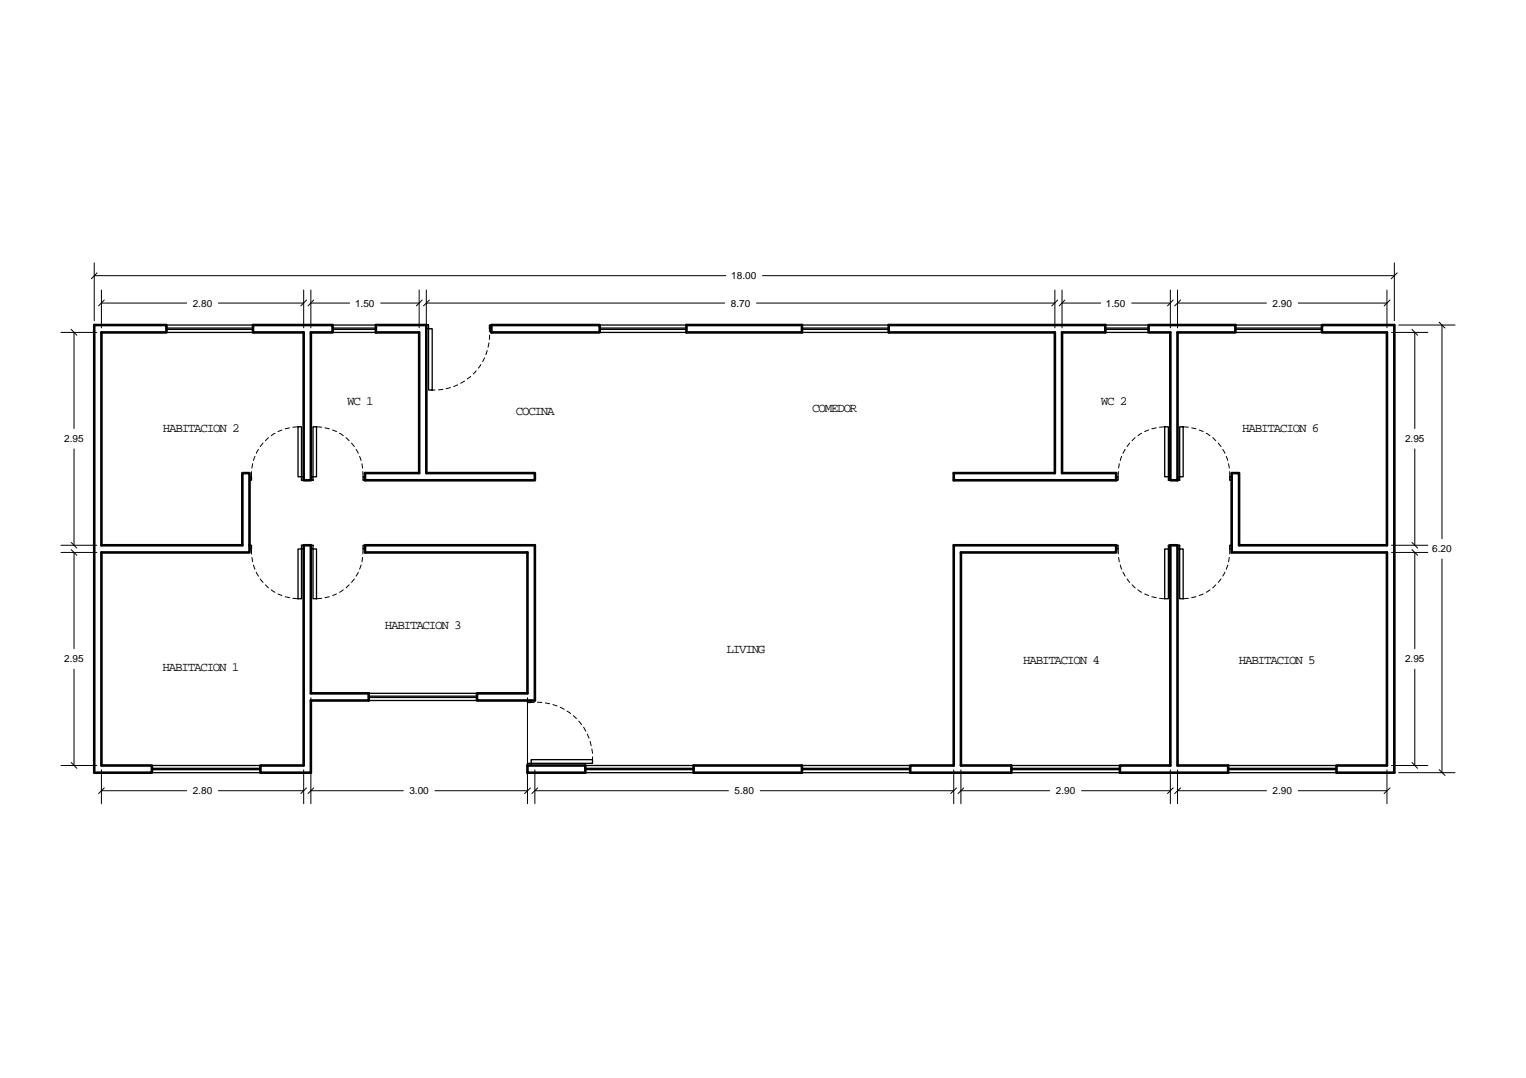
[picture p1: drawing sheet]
<svg xmlns="http://www.w3.org/2000/svg" width="297mm" height="210mm" viewBox="0 0 297 210" stroke-linecap="round" stroke-linejoin="round" font-family="sans-serif">
<!-- layer: 0.5 -->
<g fill="none" stroke="#000" stroke-width=".51">
<path d="M18.3 63.3h14.1v1.4h-12.7v41.5h27.5v-14.1h1.4v15.5h-28.9v41.5h9.9v1.4h-11.3zM49.2 63.3h15.5v1.4h-4.2v28.8h-1.4v-28.8h-9.9zM73.2 63.3h9.8v28.8h21.1v1.4h-33.1v-1.4h10.6v-27.4h-8.4zM95.6 63.3h21.1v1.4h-21.1zM133.6 63.3h22.5v1.4h-22.5zM173 63.3h42.2v1.4h-8.5v27.4h10.6v1.4h-31.7v-1.4h19.7v-27.4h-32.3zM223.6 63.3h16.9v1.4h-11.3v28.8h-1.4v-28.8h-4.2zM257.3 63.3h14.1v87.2h-11.2v-1.4h9.8v-41.5h-30.3v-15.5h1.5v14.1h28.8v-41.5h-12.7zM59.1 106.2h1.4v28.8h11.3v1.4h-11.3v14.1h-9.8v-1.4h8.4zM71 106.2h33.1v30.2h-11.2v-1.4h9.8v-27.4h-31.7zM185.6 106.2h31.7v1.4h-30.3v41.5h9.9v1.4h-19.7v-1.4h8.4zM227.8 106.2h1.4v42.9h9.9v1.4h-21.1v-1.4h9.8z"/>
<path d="M102.7 149.1h11.2v1.4h-11.2zM135 149.1h21.1v1.4h-21.1z"/>
</g>
<!-- layer: 11_VENTANAS -->
<g fill="none" stroke="#000" stroke-width=".25">
<path d="M32.4 63.3h16.8M32.4 64.7h16.8M32.4 63.9h16.8M32.4 64.1h16.8M64.7 63.3h8.5M64.7 64.7h8.5M64.7 63.9h8.5M64.7 64.1h8.5M116.7 63.3h16.9M116.7 64.7h16.9M116.7 63.9h16.9M116.7 64.1h16.9"/>
<path d="M156.1 63.3h16.9M156.1 64.7h16.9M156.1 63.9h16.9M156.1 64.1h16.9M215.2 63.3h8.4M215.2 64.7h8.4M215.2 63.9h8.4M215.2 64.1h8.4M240.5 63.3h16.8M240.5 64.7h16.8M240.5 63.9h16.8M240.5 64.1h16.8"/>
<path d="M71.8 135h21.1M71.8 136.4h21.1M71.8 135.6h21.1M71.8 135.8h21.1M29.6 149.1h21.1M29.6 150.5h21.1M29.6 149.6h21.1M29.6 149.9h21.1M113.9 149.1h21.1M113.9 150.5h21.1M113.9 149.6h21.1M113.9 149.9h21.1"/>
<path d="M156.1 149.1h21.1M156.1 150.5h21.1M156.1 149.6h21.1M156.1 149.9h21.1M196.9 149.1h21.1M196.9 150.5h21.1M196.9 149.6h21.1M196.9 149.9h21.1M239.1 149.1h21.1M239.1 150.5h21.1M239.1 149.6h21.1M239.1 149.9h21.1"/>
</g>
<!-- layer: puertas -->
<g fill="none" stroke="#000" stroke-width=".25">
<path d="M83 63.3h.4v.7h-.4zM83.4 64h.7v11.9h-.7zM95.3 63.3h.3v.7h-.3zM48.6 92.8h.4v.7h-.4zM58 83.1h.7v9.7h-.7zM58.7 92.8h.4v.7h-.4zM60.5 92.8h.4v.7h-.4zM60.9 83.1h.7v9.7h-.7zM70.7 92.8h.3v.7h-.3zM217.3 92.8h.3v.7h-.3zM226.7 83.1h.7v9.7h-.7zM227.4 92.8h.4v.7h-.4z"/>
<path d="M229.2 92.8h.4v.7h-.4zM229.6 83.1h.7v9.7h-.7zM239.4 92.8h.3v.7h-.3zM48.6 106.2h.4v.7h-.4zM58 106.9h.7v9.7h-.7zM58.7 106.2h.4v.7h-.4zM60.5 106.2h.4v.7h-.4zM60.9 106.9h.7v9.7h-.7zM70.7 106.2h.3v.7h-.3zM217.3 106.2h.3v.7h-.3zM226.7 106.9h.7v9.7h-.7zM227.4 106.2h.4v.7h-.4z"/>
<path d="M229.2 106.2h.4v.7h-.4zM229.6 106.9h.7v9.7h-.7zM239.4 106.2h.3v.7h-.3zM102.7 136.4h.7v.4h-.7zM102.7 148.6h.7v.5h-.7zM103.4 147.9h11.9v.7h-11.9z"/>
</g>
<!-- layer: proyecciones -->
<g fill="none" stroke="#000" stroke-width=".19">
<path d="M84.1 75.9h.6M86.2 75.8l-.8 .1M87.7 75.5l-.9 .2M89.1 74.9l-.8 .4M90.4 74.2l-.7 .4M91.6 73.3l-.7 .5M92.7 72.2l-.6 .6M93.6 71l-.5 .7M94.3 69.7l-.3 .7M94.8 68.2l-.2 .8M95.2 66.8l-.2 .8M95.3 64v.6"/>
<path d="M95.3 65.2v.9M49 91.8v1M49.2 90.3l-.2 .8M49.6 88.9l-.3 .8M50.3 87.5l-.4 .8M51.2 86.3l-.6 .7M52.3 85.2l-.6 .6M53.5 84.4l-.7 .4M54.9 83.7l-.8 .3M56.4 83.3l-.9 .2M58 83.1l-1 .1M61.6 83.1l1 .1"/>
<path d="M63.3 83.3l.8 .2M64.7 83.7l.8 .3M66.1 84.4l.7 .4M67.4 85.2l.6 .6M68.4 86.3l.6 .7M69.3 87.5l.4 .8M70 88.9l.3 .8M70.5 90.3l.1 .8M70.6 91.8l.1 1M217.7 91.8l-.1 1M217.9 90.3l-.2 .8M218.3 88.9l-.2 .8"/>
<path d="M219 87.5l-.4 .8M219.9 86.3l-.5 .7M221 85.2l-.6 .6M222.2 84.4l-.7 .4M223.6 83.7l-.8 .3M225.1 83.3l-.9 .2M226.7 83.1l-1 .1M230.3 83.1l1 .1M232 83.3l.8 .2M233.4 83.7l.8 .3M234.8 84.4l.7 .4M236.1 85.2l.6 .6"/>
<path d="M237.1 86.3l.6 .7M238 87.5l.4 .8M238.7 88.9l.3 .8M239.2 90.3l.1 .8M239.4 91.8v1M49 106.9v1M49 108.5l.2 .9M49.3 110l.3 .8M49.9 111.4l.4 .8M50.6 112.7l.6 .7M51.7 113.9l.6 .6M52.8 114.9l.7 .4"/>
<path d="M54.1 115.7l.8 .3M55.5 116.2l.9 .2M57 116.5l1 .1M62.6 116.5l-1 .1M64.1 116.2l-.8 .2M65.5 115.7l-.8 .3M66.8 114.9l-.7 .4M68 113.9l-.6 .6M69 112.7l-.6 .7M69.7 111.4l-.4 .8M70.3 110l-.3 .8M70.6 108.5l-.1 .9"/>
<path d="M70.7 106.9l-.1 1M217.6 106.9l.1 1M217.7 108.5l.2 .9M218.1 110l.2 .8M218.6 111.4l.4 .8M219.4 112.7l.5 .7M220.4 113.9l.6 .6M221.5 114.9l.7 .4M222.8 115.7l.8 .3M224.2 116.2l.9 .2M225.7 116.5l1 .1M231.3 116.5l-1 .1"/>
<path d="M232.8 116.2l-.8 .2M234.2 115.7l-.8 .3M235.5 114.9l-.7 .4M236.7 113.9l-.6 .6M237.7 112.7l-.6 .7M238.4 111.4l-.4 .8M239 110l-.3 .8M239.3 108.5l-.1 .9M239.4 106.9v1M103.4 136.8h.6M104.6 136.7l.9 .1M106.1 136.9l.9 .1"/>
<path d="M107.6 137.2l.8 .3M109.1 137.7l.7 .4M110.4 138.5l.7 .4M111.6 139.4l.6 .5M112.7 140.4l.5 .7M113.6 141.6l.4 .8M114.3 143l.4 .7M114.9 144.4l.2 .8M115.2 145.8l.1 .9M115.3 147.4v.5"/>
</g>
<!-- layer: COTAS -->
<g fill="none" stroke="#000" stroke-width=".19">
<path d="M18.3 51.2v11.2M18.3 53.7h123M19.7 56.5v7.3M19.7 59h16.6M42.5 59h16.6M59.1 56.5v7.3M60.5 59h7.5M60.5 56.5v7.3M74.1 59h7.5M81.6 56.5v7.3M83 59h58.1M83 56.5v6.6"/>
<path d="M147.2 59h58.1M148.4 53.7h123M205.3 56.5v7.3M206.7 59h7.6M206.7 56.5v7.3M220.3 59h7.5M227.8 56.5v7.3M229.2 59h17.3M229.2 56.5v7.3M252.7 59h17.3M270 56.5v7.3M271.4 51.2v11.2"/>
<path d="M11.9 64.7h7M14.4 64.7v18.7M270.9 64.7h7M272.3 63.3h10.9M275.4 64.7v18.7M280.7 63.3v41.6M14.4 87.4v18.8M275.4 87.4v18.8M11.9 106.2h7M11.9 107.6h7M14.4 107.6v18.7M270.9 106.2h7"/>
<path d="M270.9 107.6h7M275.4 107.6v18.7M280.7 108.8v41.7M14.4 130.3v18.8M60.5 135.8v20.7M102.7 135.8v20.7M275.4 130.3v18.8M11.9 149.1h7M19.7 149.9v6.6M19.7 154h16.6M42.5 154h16.6M59.1 149.9v6.6"/>
<path d="M60.5 154h18M84.7 154h18M104.1 154h37.7M104.1 149.9v6.6M148 154h37.6M185.6 149.9v6.6M187 154h17.3M187 149.9v6.6M210.5 154h17.3M227.8 149.9v6.6M229.2 149.9v6.6M229.2 154h17.3"/>
<path d="M252.7 154h17.3M270 149.9v6.6M270.9 149.1h7M272.3 150.5h10.9"/>
</g>
<!-- layer: 0 -->
<g fill="none" stroke="#000" stroke-width=".19">
<path d="M18.9 53.1l-1.1 1.2M20.3 58.4l-1.1 1.2M59.7 58.4l-1.1 1.2M61.1 58.4l-1.1 1.2M82.2 58.4l-1.2 1.2M83.6 58.4l-1.2 1.2M205.9 58.4l-1.2 1.2M207.3 58.4l-1.1 1.2M228.4 58.4l-1.1 1.2M229.8 58.4l-1.1 1.2M270.6 58.4l-1.2 1.2M272 53.1l-1.2 1.2"/>
<path d="M13.9 64.1l1.1 1.2M274.8 64.1l1.1 1.2M280.1 62.7l1.2 1.2M13.9 105.6l1.1 1.1M13.9 107l1.1 1.1M274.8 105.6l1.1 1.1M274.8 107l1.1 1.1M13.9 148.5l1.1 1.1M20.3 153.4l-1.1 1.1M59.7 153.4l-1.1 1.1M61.1 153.4l-1.1 1.1M103.3 153.4l-1.2 1.1"/>
<path d="M104.7 153.4l-1.2 1.1M186.2 153.4l-1.1 1.1M187.6 153.4l-1.1 1.1M228.4 153.4l-1.1 1.1M229.8 153.4l-1.1 1.1M270.6 153.4l-1.2 1.1M274.8 148.5l1.1 1.1M280.1 149.9l1.2 1.1"/>
</g>
<g font-size="2.5">
<text x="67.6" y="78.8">WC 1</text>
<text x="100.4" y="80.8">COCINA</text>
<text x="158.1" y="80.2">COMEDOR</text>
<text x="214.3" y="78.8">WC 2</text>
<text x="31.7" y="84.1">HABITACION 2</text>
<text x="241.8" y="84.1">HABITACION 6</text>
<text x="74.9" y="122.5">HABITACION 3</text>
<text x="31.6" y="130.7">HABITACION 1</text>
<text x="141.4" y="127.1">LIVING</text>
<text x="199.2" y="129.2">HABITACION 4</text>
<text x="241.1" y="129.2">HABITACION 5</text>
</g>
<g font-size="1.9">
<text x="37.5" y="59.7">2.80</text>
<text x="69.1" y="59.7">1.50</text>
<text x="142.3" y="59.7">8.70</text>
<text x="142.3" y="54.4">18.00</text>
<text x="215.3" y="59.7">1.50</text>
<text x="247.7" y="59.7">2.90</text>
<text x="12.5" y="86.1">2.95</text>
<text x="273.5" y="86.1">2.95</text>
<text x="278.8" y="107.6">6.20</text>
<text x="12.5" y="129">2.95</text>
<text x="273.5" y="129">2.95</text>
<text x="37.5" y="154.6">2.80</text>
<text x="79.7" y="154.6">3.00</text>
<text x="143" y="154.6">5.80</text>
<text x="205.5" y="154.6">2.90</text>
<text x="247.7" y="154.6">2.90</text>
</g>
</svg>
